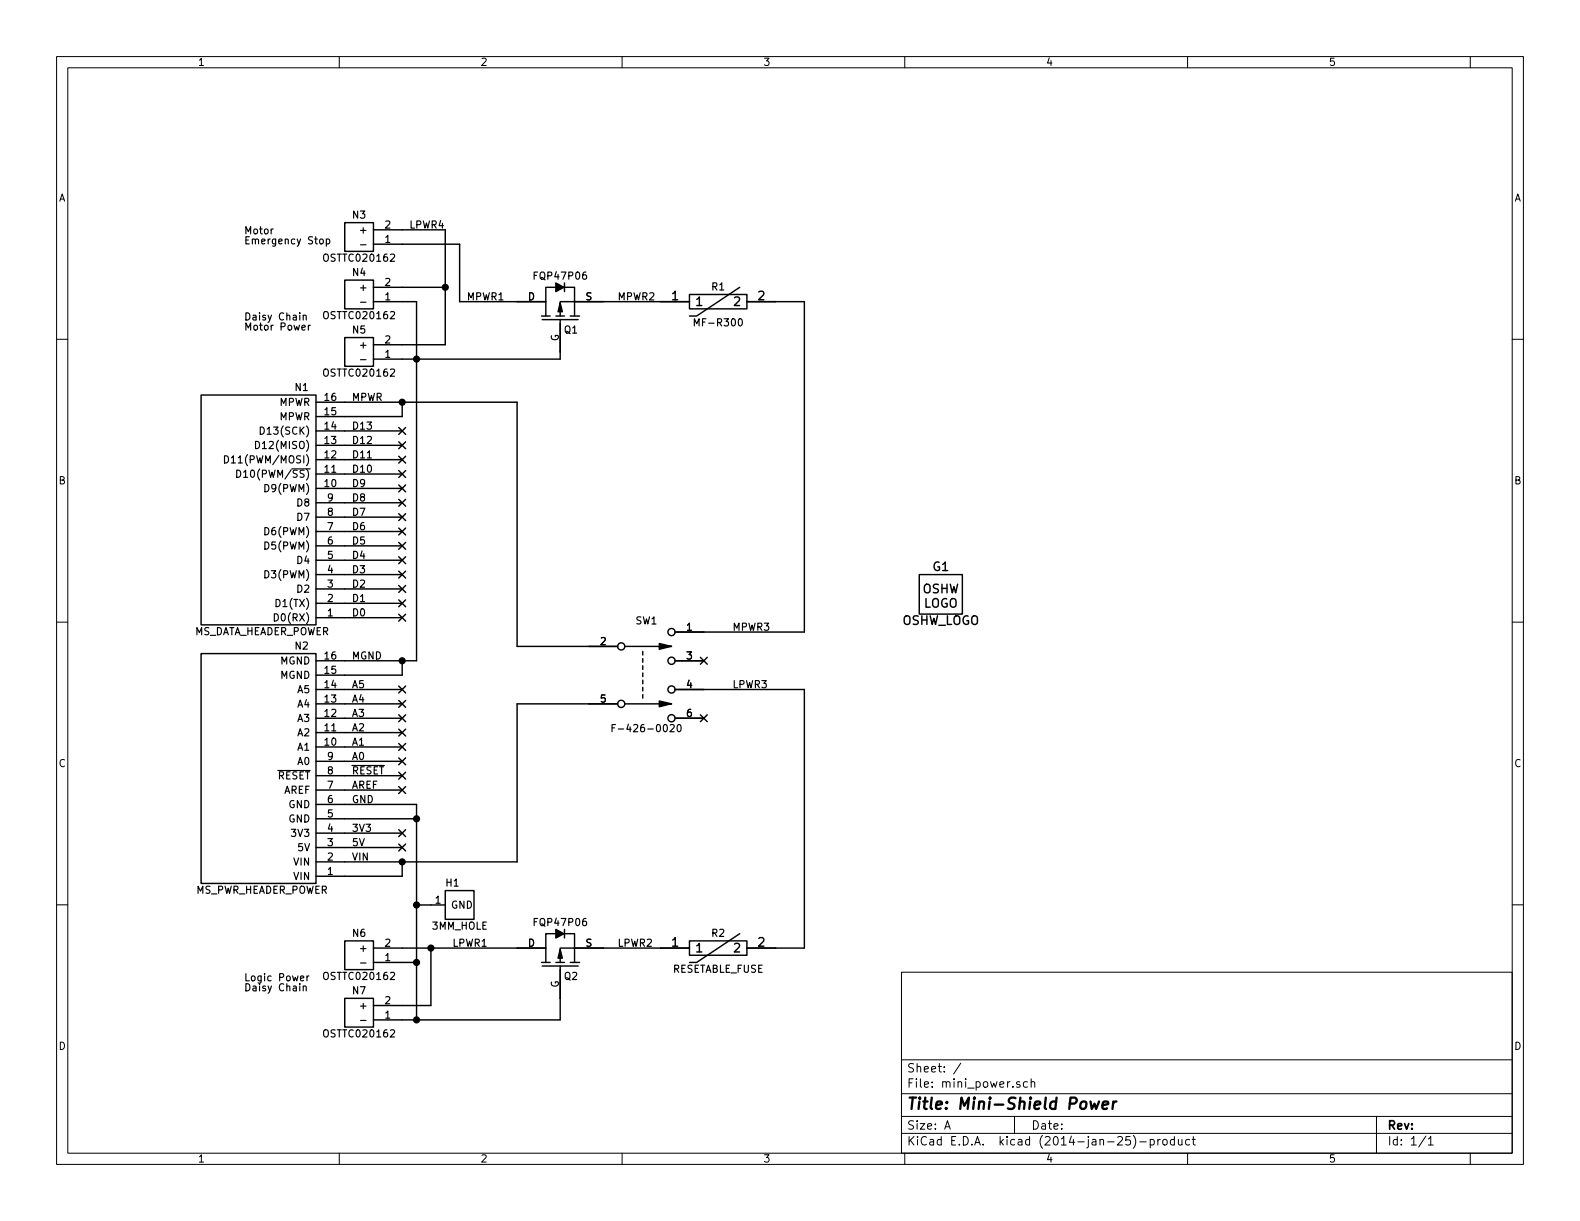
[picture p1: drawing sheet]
EESchema Schematic File Version 2
LIBS:mini_power
LIBS:power
LIBS:device
LIBS:transistors
LIBS:conn
LIBS:linear
LIBS:regul
LIBS:74xx
LIBS:cmos4000
LIBS:adc-dac
LIBS:memory
LIBS:xilinx
LIBS:special
LIBS:microcontrollers
LIBS:dsp
LIBS:microchip
LIBS:analog_switches
LIBS:motorola
LIBS:texas
LIBS:intel
LIBS:audio
LIBS:interface
LIBS:digital-audio
LIBS:philips
LIBS:display
LIBS:cypress
LIBS:siliconi
LIBS:opto
LIBS:atmel
LIBS:contrib
LIBS:valves
LIBS:mini_power-cache
EELAYER 24 0
EELAYER END
$Descr A 11000 8500
encoding utf-8
Sheet 1 1
Title "Mini-Shield Power"
Date ""
Rev ""
Comp ""
Comment1 ""
Comment2 ""
Comment3 ""
Comment4 ""
$EndDescr
NoConn ~ 2800 3000
NoConn ~ 2800 3100
NoConn ~ 2800 3200
NoConn ~ 2800 3300
NoConn ~ 2800 3400
NoConn ~ 2800 3500
NoConn ~ 2800 3600
NoConn ~ 2800 3700
NoConn ~ 2800 3800
NoConn ~ 2800 3900
NoConn ~ 2800 4000
NoConn ~ 2800 4100
NoConn ~ 2800 4200
NoConn ~ 2800 4300
NoConn ~ 2800 4800
NoConn ~ 2800 4900
NoConn ~ 2800 5000
NoConn ~ 2800 5100
NoConn ~ 2800 5200
NoConn ~ 2800 5300
NoConn ~ 2800 5400
NoConn ~ 2800 5500
NoConn ~ 2800 5800
NoConn ~ 2800 5900
$Comp
L 3MM_HOLE H1
U 1 1
P 3200 6300
F 0 "H1" H 3150 6450 50  0000 C CNN
F 1 "3MM_HOLE" H 3200 6150 50  0000 C CNN
F 2 "" H 3200 6300 60  0000 C CNN
F 3 "" H 3200 6300 60  0000 C CNN
	1    3200 6300
	1    0    0    -1  
$EndComp
Text Label 2450 5600 0    50   ~ 0
GND
Text Label 2450 2800 0    50   ~ 0
MPWR
Text Label 2450 4600 0    50   ~ 0
MGND
Text Label 2450 6000 0    50   ~ 0
VIN
Text Label 2450 3000 0    50   ~ 0
D13
Text Label 2450 3100 0    50   ~ 0
D12
Text Label 2450 3200 0    50   ~ 0
D11
Text Label 2450 3300 0    50   ~ 0
D10
Text Label 2450 3400 0    50   ~ 0
D9
Text Label 2450 3500 0    50   ~ 0
D8
Text Label 2450 3600 0    50   ~ 0
D7
Text Label 2450 3700 0    50   ~ 0
D6
Text Label 2450 3800 0    50   ~ 0
D5
Text Label 2450 3900 0    50   ~ 0
D4
Text Label 2450 4000 0    50   ~ 0
D3
Text Label 2450 4100 0    50   ~ 0
D2
Text Label 2450 4200 0    50   ~ 0
D1
Text Label 2450 4300 0    50   ~ 0
D0
Text Label 2450 4800 0    50   ~ 0
A5
Text Label 2450 4900 0    50   ~ 0
A4
Text Label 2450 5000 0    50   ~ 0
A3
Text Label 2450 5100 0    50   ~ 0
A2
Text Label 2450 5200 0    50   ~ 0
A1
Text Label 2450 5300 0    50   ~ 0
A0
Text Label 2450 5400 0    50   ~ 0
~RESET
Text Label 2450 5500 0    50   ~ 0
AREF
Text Label 2450 5800 0    50   ~ 0
3V3
Text Label 2450 5900 0    50   ~ 0
5V
$Comp
L OSHW_LOGO G1
U 1 1
P 6550 4150
F 0 "G1" H 6550 4350 60  0000 C CNN
F 1 "OSHW_LOGO" H 6550 3975 60  0000 C CNN
F 2 "" H 6550 4150 60  0000 C CNN
F 3 "" H 6550 4150 60  0000 C CNN
	1    6550 4150
	1    0    0    -1  
$EndComp
$Comp
L POWER_CONNECTOR N4
U 1 1
P 2500 2050
F 0 "N4" H 2500 2200 50  0000 C CNN
F 1 "OSTTC020162" H 2500 1900 50  0000 C CNN
F 2 "" H 2500 2050 60  0000 C CNN
F 3 "" H 2500 2050 60  0000 C CNN
	1    2500 2050
	-1   0    0    -1  
$EndComp
$Comp
L P_CHANNEL_MOSET_HORIZ Q1
U 1 1
P 3900 2100
F 0 "Q1" H 3975 1900 50  0000 C CNN
F 1 "FQP47P06" H 3900 2275 50  0000 C CNN
F 2 "" H 3900 2100 60  0000 C CNN
F 3 "" H 3900 2100 60  0000 C CNN
	1    3900 2100
	1    0    0    -1  
$EndComp
$Comp
L POWER_CONNECTOR N5
U 1 1
P 2500 2450
F 0 "N5" H 2500 2600 50  0000 C CNN
F 1 "OSTTC020162" H 2500 2300 50  0000 C CNN
F 2 "" H 2500 2450 60  0000 C CNN
F 3 "" H 2500 2450 60  0000 C CNN
	1    2500 2450
	-1   0    0    -1  
$EndComp
$Comp
L RESETABLE_FUSE R1
U 1 1
P 5000 2100
F 0 "R1" H 5000 2200 50  0000 C CNN
F 1 "MF-R300" H 5000 1950 50  0000 C CNN
F 2 "" H 5000 2100 60  0000 C CNN
F 3 "" H 5000 2100 60  0000 C CNN
	1    5000 2100
	1    0    0    -1  
$EndComp
$Comp
L DPDT SW1
U 1 1
P 4500 4700
F 0 "SW1" H 4500 5075 50  0000 C CNN
F 1 "F-426-0020" H 4500 4325 50  0000 C CNN
F 2 "" H 4500 4820 60  0000 C CNN
F 3 "" H 4500 4820 60  0000 C CNN
	1    4500 4700
	1    0    0    -1  
$EndComp
$Comp
L POWER_CONNECTOR N6
U 1 1
P 2500 6650
F 0 "N6" H 2500 6800 50  0000 C CNN
F 1 "OSTTC020162" H 2500 6500 50  0000 C CNN
F 2 "" H 2500 6650 60  0000 C CNN
F 3 "" H 2500 6650 60  0000 C CNN
	1    2500 6650
	-1   0    0    -1  
$EndComp
$Comp
L POWER_CONNECTOR N7
U 1 1
P 2500 7050
F 0 "N7" H 2500 7200 50  0000 C CNN
F 1 "OSTTC020162" H 2500 6900 50  0000 C CNN
F 2 "" H 2500 7050 60  0000 C CNN
F 3 "" H 2500 7050 60  0000 C CNN
	1    2500 7050
	-1   0    0    -1  
$EndComp
$Comp
L P_CHANNEL_MOSET_HORIZ Q2
U 1 1
P 3900 6600
F 0 "Q2" H 3975 6400 50  0000 C CNN
F 1 "FQP47P06" H 3900 6775 50  0000 C CNN
F 2 "" H 3900 6600 60  0000 C CNN
F 3 "" H 3900 6600 60  0000 C CNN
	1    3900 6600
	1    0    0    -1  
$EndComp
NoConn ~ 4900 5000
NoConn ~ 4900 4600
$Comp
L MS_PWR_HEADER_POWER N2
U 1 1
P 1800 5350
F 0 "N2" H 1500 6200 50  0000 C CNN
F 1 "MS_PWR_HEADER_POWER" H 1775 4500 50  0000 C CNN
F 2 "" H 1800 5350 60  0000 C CNN
F 3 "" H 1800 5350 60  0000 C CNN
	1    1800 5350
	-1   0    0    -1  
$EndComp
$Comp
L MS_DATA_HEADER_POWER N1
U 1 1
P 1800 3550
F 0 "N1" H 1500 4400 50  0000 C CNN
F 1 "MS_DATA_HEADER_POWER" H 1775 2700 50  0000 C CNN
F 2 "" H 1800 3550 60  0000 C CNN
F 3 "" H 1800 3550 60  0000 C CNN
	1    1800 3550
	-1   0    0    -1  
$EndComp
Text Notes 1700 2300 0    50   ~ 0
Daisy Chain\nMotor Power
Text Notes 1700 1700 0    50   ~ 0
Motor\nEmergency Stop
Text Notes 1700 6900 0    50   ~ 0
Logic Power\nDaisy Chain
$Comp
L POWER_CONNECTOR_ALT N3
U 1 1
P 2500 1650
F 0 "N3" H 2500 1800 50  0000 C CNN
F 1 "OSTTC020162" H 2500 1500 50  0000 C CNN
F 2 "" H 2500 1650 60  0000 C CNN
F 3 "" H 2500 1650 60  0000 C CNN
	1    2500 1650
	-1   0    0    -1  
$EndComp
Text Label 3250 2100 0    50   ~ 0
MPWR1
Text Label 4300 2100 0    50   ~ 0
MPWR2
Text Label 5100 4400 0    50   ~ 0
MPWR3
Text Label 3150 6600 0    50   ~ 0
LPWR1
Text Label 4300 6600 0    50   ~ 0
LPWR2
Text Label 5100 4800 0    50   ~ 0
LPWR3
$Comp
L RESETABLE_FUSE R2
U 1 1
P 5000 6600
F 0 "R2" H 5000 6700 50  0000 C CNN
F 1 "RESETABLE_FUSE" H 5000 6450 50  0000 C CNN
F 2 "" H 5000 6600 60  0000 C CNN
F 3 "" H 5000 6600 60  0000 C CNN
	1    5000 6600
	1    0    0    -1  
$EndComp
Wire Wire Line
	2800 2800 2800 2900
Wire Wire Line
	2800 2900 2400 2900
Wire Wire Line
	2900 4600 2400 4600
Wire Wire Line
	2800 4600 2800 4700
Wire Wire Line
	2800 4700 2400 4700
Wire Wire Line
	2400 6000 3600 6000
Wire Wire Line
	2800 6000 2800 6100
Wire Wire Line
	2800 6100 2400 6100
Wire Wire Line
	2400 3000 2800 3000
Wire Wire Line
	2400 3100 2800 3100
Wire Wire Line
	2400 3200 2800 3200
Wire Wire Line
	2400 3300 2800 3300
Wire Wire Line
	2400 3400 2800 3400
Wire Wire Line
	2400 3500 2800 3500
Wire Wire Line
	2400 3600 2800 3600
Wire Wire Line
	2400 3700 2800 3700
Wire Wire Line
	2400 3800 2800 3800
Wire Wire Line
	2400 3900 2800 3900
Wire Wire Line
	2400 4000 2800 4000
Wire Wire Line
	2400 4100 2800 4100
Wire Wire Line
	2400 4200 2800 4200
Wire Wire Line
	2400 4300 2800 4300
Wire Wire Line
	2400 4800 2800 4800
Wire Wire Line
	2800 4900 2400 4900
Wire Wire Line
	2400 5000 2800 5000
Wire Wire Line
	2800 5100 2400 5100
Wire Wire Line
	2800 5200 2400 5200
Wire Wire Line
	2800 5300 2400 5300
Wire Wire Line
	2800 5400 2400 5400
Wire Wire Line
	2800 5500 2400 5500
Wire Wire Line
	2800 5800 2400 5800
Wire Wire Line
	2800 5900 2400 5900
Wire Wire Line
	3900 2500 3900 2450
Wire Wire Line
	4600 2100 4200 2100
Wire Wire Line
	3200 2100 3600 2100
Connection ~ 2800 4600
Wire Wire Line
	5600 2100 5600 4400
Wire Wire Line
	5600 2100 5400 2100
Connection ~ 2800 2800
Wire Wire Line
	5600 4400 4900 4400
Wire Wire Line
	4100 4500 3600 4500
Wire Wire Line
	3600 4500 3600 2800
Wire Wire Line
	3600 2800 2400 2800
Wire Wire Line
	3600 6000 3600 4900
Wire Wire Line
	3600 4900 4100 4900
Connection ~ 2800 6000
Wire Wire Line
	2800 7100 3900 7100
Wire Wire Line
	2400 5700 2900 5700
Wire Wire Line
	2400 5600 2900 5600
Connection ~ 2900 5700
Wire Wire Line
	3900 7100 3900 6950
Wire Wire Line
	5600 6600 5600 4800
Wire Wire Line
	5600 4800 4900 4800
Wire Wire Line
	2800 6600 3600 6600
Wire Wire Line
	2900 6300 3000 6300
Connection ~ 2900 6300
Wire Wire Line
	2900 5600 2900 7100
Wire Wire Line
	2800 7000 3000 7000
Wire Wire Line
	3000 7000 3000 6600
Connection ~ 3000 6600
Wire Wire Line
	2900 6700 2800 6700
Connection ~ 2900 7100
Wire Wire Line
	3100 2400 2800 2400
Wire Wire Line
	2800 2000 3100 2000
Connection ~ 3100 2000
Wire Wire Line
	2800 2100 2900 2100
Wire Wire Line
	2900 2100 2900 4600
Wire Wire Line
	2800 2500 3900 2500
Connection ~ 2900 2500
Connection ~ 2900 6700
Wire Wire Line
	5400 6600 5600 6600
Wire Wire Line
	4200 6600 4600 6600
Wire Wire Line
	3200 1700 3200 2100
Wire Wire Line
	2800 1700 3200 1700
Wire Wire Line
	3100 1600 2800 1600
Wire Wire Line
	3100 1600 3100 2400
Text Label 2850 1600 0    50   ~ 0
LPWR4
$EndSCHEMATC
